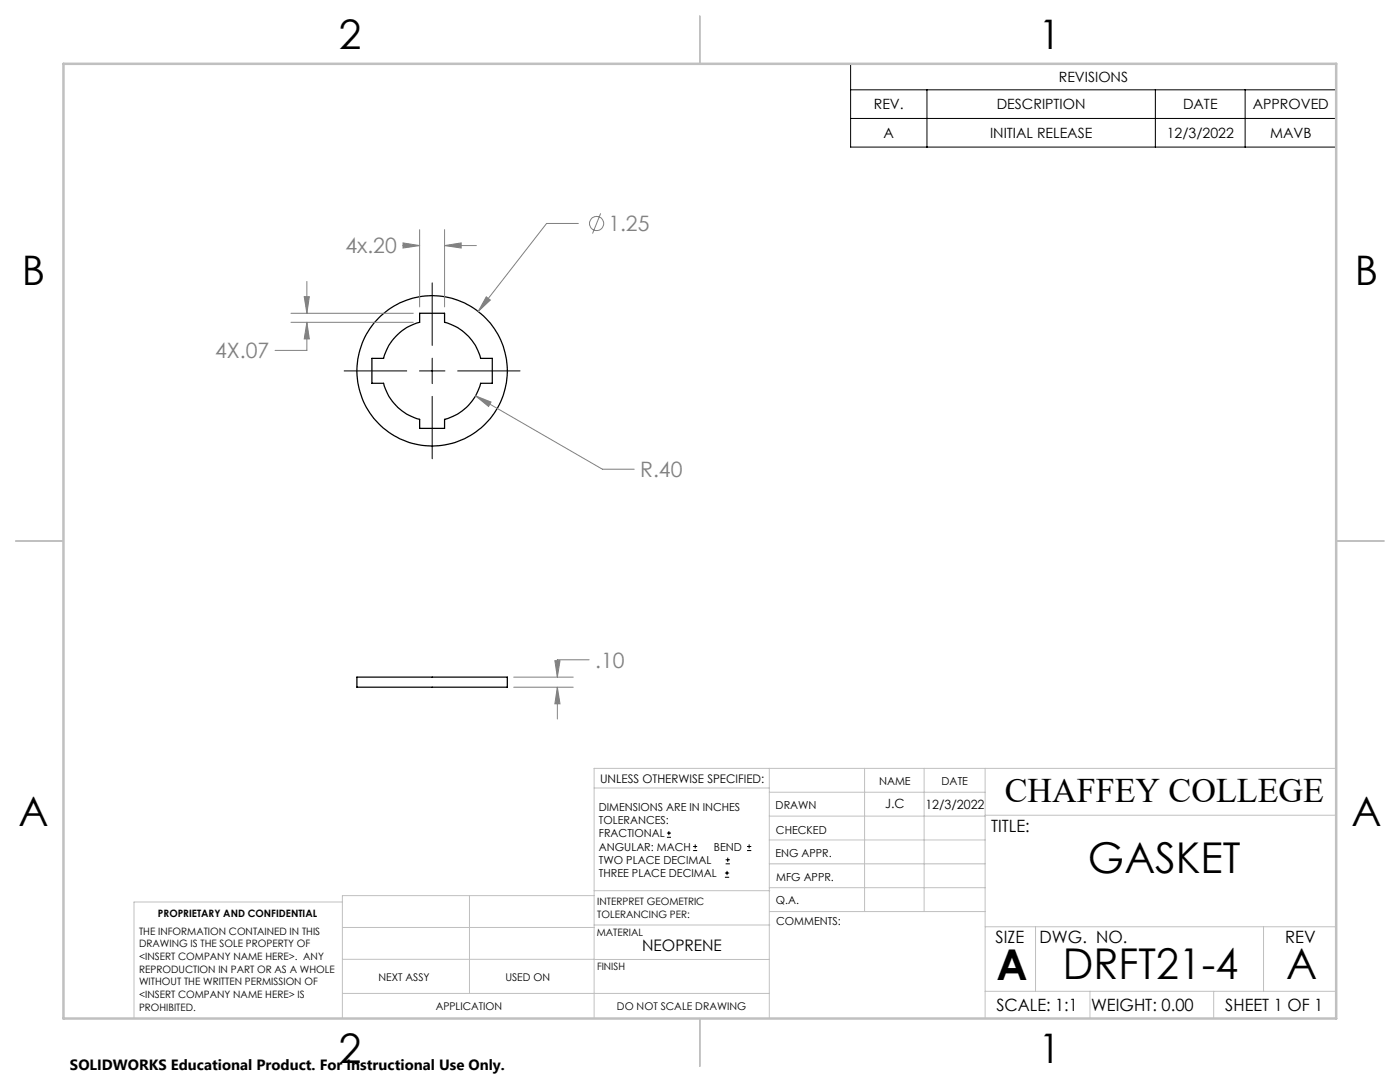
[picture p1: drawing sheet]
<svg xmlns="http://www.w3.org/2000/svg" width="279mm" height="216mm" viewBox="0 0 279 216" stroke-linecap="round" stroke-linejoin="round" font-family="sans-serif">
<g fill="none" stroke="#000" stroke-width=".25">
<path d="M74.2 71.5h2.4a10.1 10.1 0 0 1 7.1-7.2v-1.8h5v1.8a10.1 10.1 0 0 1 7.2 7.2h2.3v5h-2.3a9.9 9.9 0 0 1-7.2 7.2v1.8h-5v-1.8a9.9 9.9 0 0 1-7.1-7.2h-2.4zM71.2 135.1h30v2h-30z"/>
<circle cx="86.2" cy="74" r="15"/>
</g>
<g fill="none" stroke="#808080" stroke-width=".2">
<path d="M60.7 59.2h1l-.5 3.3zM61.2 56.2v6.3M80.4 49h3.3M80.4 48.5l3.3 .5-3.3 .5zM83.7 45.8v15.4M88.7 49l3.3-.5v1zM88.7 45.8v15.4M88.7 49h6.4M97 59.2l.9 .7-2.5 2.3zM115.4 44.6h-6.3l-13.7 17.6M119.9 42.6l-1.6 4M58.1 62.5h24.4"/>
<path d="M58.1 64.3h24.4M61.2 64.3l.5 3.3h-1zM61.2 64.3v5.6h-6.3M94.9 79l3.1 1.2-.5 .9zM94.9 79l25.3 14.6h6.4M102.5 137.1h11.9M102.5 135.1h11.9M110.7 131.8h1.1l-.6 3.3zM111.2 137.1l.6 3.3h-1.1zM111.2 137.1v6.4M117.6 131.7h-6.4v3.4"/>
<circle cx="119.1" cy="44.6" r="1.41"/>
</g>
<g fill="none" stroke="#000" stroke-width=".2">
<path d="M169.8 12.7h96.9v16.7h-96.9zM169.8 17.9h96.9M185 17.9v11.5M230.6 17.9v11.5M248.5 17.9v11.5M169.8 23.6h96.9M86.3 56.4v12.5M68.7 74h12.5M83.7 74h5.1M86.3 71.5v5.1M86.3 79.1v12.4M91.3 74h12.5"/>
<path d="M133.1 167.1h.8M133.1 166.2h.8M133.5 165.8v.9M138.3 169.7h.8M138.3 168.9h.8M138.7 168.5v.8M144.7 175h.8M144.7 174.2h.8M144.8 172.4h.9M144.8 171.6h.9M145.1 173.8v.8M145.2 171.1v.9"/>
<path d="M149.1 169.7h.8M149.1 168.9h.8M149.5 168.5v.8"/>
</g>
<g fill="none" stroke="#c0c0c0" stroke-width=".2">
<path d="M118.6 157.2h34.9M153.5 153.3v49.9M153.5 158.1h43.1M172.5 153.3v28.6M184.4 153.3v28.6M196.6 153.3v49.9M266.7 153.3h-148.1v49.9M68.3 180h-41.6v23.2M93.7 178.7v19.5M118.6 178.7h-50.3v24.5M118.6 177.7h35M153.5 167.6h43.1"/>
<path d="M153.5 162.8h43.1M153.5 172.4h43.1M153.5 177.1h43.1M196.6 162.7h70.1M68.3 198.2h85.2M68.3 191.4l85.2 .1M68.3 185.1h50.3M118.6 184.6h35M153.6 181.9h43M196.6 197.8h70.1M196.6 184.9h70.1M206.7 184.9v12.9"/>
<path d="M217.5 197.8v5.4M242.2 197.8v5.4M252.2 184.9v12.9"/>
</g>
<path d="M139.7 3.2v9.5M3.1 107.9h9.6M266.7 107.9h9.5M139.7 203.2v9.6" fill="none" stroke="#c0c0c0" stroke-width=".25"/>
<path d="M12.7 12.7h254v190.5h-254z" fill="none" stroke="#c0c0c0" stroke-width=".5"/>
<path d="M97 59.2l-1.6 3 2.5-2.3zM88.7 49l3.3-.5v1zM80.4 48.5l3.3 .5-3.3 .5zM60.7 59.2h1l-.5 3.3zM61.2 64.3l.5 3.3h-1zM94.9 79l2.6 2.1 .5-.9zM111.2 137.1l.6 3.3h-1.1zM110.7 131.8h1.1l-.6 3.3z" fill="#808080"/>
<g font-size="8.5">
<text x="217.1" y="174.2">GASKET</text>
<text x="198.9" y="195.5">A</text>
<text x="212.1" y="195.4">DRFT21-4</text>
<text x="256.7" y="195.4">A</text>
</g>
<g font-size="8.1">
<text x="67.6" y="9.7">2</text>
<text x="207.3" y="9.7">1</text>
<text x="4.4" y="57">B</text>
<text x="270.4" y="57">B</text>
<text x="3.7" y="164.9">A</text>
<text x="269.7" y="164.9">A</text>
<text x="67.6" y="212.2">2</text>
<text x="207.3" y="212.2">1</text>
</g>
<text font-size="6.9" x="200.5" y="160.1">CHAFFEY COLLEGE</text>
<g font-size="4.2" fill="#808080">
<text x="121.4" y="46.1">1.25</text>
<text x="68.9" y="50.6">4x.20</text>
<text x="42.9" y="71.5">4X.07</text>
<text x="127.8" y="95.2">R.40</text>
<text x="118.8" y="133.2">.10</text>
</g>
<g font-size="3.4">
<text x="197.8" y="166">TITLE:</text>
<text x="198.7" y="188.1">SIZE</text>
<text x="207.5" y="188.1">DWG. NO.</text>
<text x="256.5" y="188.2">REV</text>
<text x="198.8" y="201.7">SCALE: 1:1</text>
<text x="217.7" y="201.8">WEIGHT: 0.00</text>
<text x="244.5" y="201.7">SHEET 1 OF 1</text>
</g>
<text font-size="3.2" x="128.2" y="189.8">NEOPRENE</text>
<text font-size="3" x="14" y="213.5">SOLIDWORKS Educational Product. For Instructional Use Only.</text>
<g font-size="2.8">
<text x="211.3" y="16.4">REVISIONS</text>
<text x="174.4" y="21.8">REV.</text>
<text x="198.9" y="21.8">DESCRIPTION</text>
<text x="236.1" y="21.8">DATE</text>
<text x="250" y="21.8">APPROVED</text>
<text x="176.3" y="27.5">A</text>
<text x="197.6" y="27.5">INITIAL RELEASE</text>
<text x="232.8" y="27.5">12/3/2022</text>
<text x="253.5" y="27.5">MAVB</text>
</g>
<g font-size="2.5">
<text x="176.6" y="161.3">J.C</text>
<text x="184.7" y="161.4">12/3/2022</text>
</g>
<text font-size="2.4" x="119.8" y="156.2">UNLESS OTHERWISE SPECIFIED:</text>
<g font-size="2.2">
<text x="119.5" y="161.8">DIMENSIONS ARE IN INCHES</text>
<text x="154.8" y="161.4">DRAWN</text>
<text x="175.4" y="156.6">NAME</text>
<text x="187.9" y="156.7">DATE</text>
<text x="119.5" y="164.4">TOLERANCES:</text>
<text x="119.5" y="167.1">FRACTIONAL</text>
<text x="154.9" y="166.3">CHECKED</text>
<text x="119.5" y="169.7">ANGULAR: MACH</text>
<text x="119.5" y="172.4">TWO PLACE DECIMAL</text>
<text x="142.5" y="169.7">BEND</text>
<text x="154.8" y="171">ENG APPR.</text>
<text x="119.5" y="175">THREE PLACE DECIMAL</text>
<text x="154.9" y="175.7">MFG APPR.</text>
<text x="154.9" y="180.4">Q.A.</text>
<text x="154.9" y="184.6">COMMENTS:</text>
</g>
<g font-size="2.1">
<text x="75.5" y="195.7">NEXT ASSY</text>
<text x="100.9" y="195.7">USED ON</text>
<text x="86.9" y="201.5">APPLICATION</text>
<text x="123.1" y="201.6">DO NOT SCALE DRAWING</text>
</g>
<g font-size="2">
<text x="31.5" y="182.9">PROPRIETARY AND CONFIDENTIAL</text>
<text x="119.2" y="180.6">INTERPRET GEOMETRIC</text>
<text x="119.2" y="183.1">TOLERANCING PER:</text>
<text x="27.8" y="186.5">THE INFORMATION CONTAINED IN THIS</text>
<text x="27.8" y="189">DRAWING IS THE SOLE PROPERTY OF</text>
<text x="27.8" y="191.6">&lt;INSERT COMPANY NAME HERE&gt;. ANY</text>
<text x="119.1" y="186.7">MATERIAL</text>
<text x="27.8" y="194.1">REPRODUCTION IN PART OR AS A WHOLE</text>
<text x="27.8" y="196.6">WITHOUT THE WRITTEN PERMISSION OF</text>
<text x="119.1" y="193.5">FINISH</text>
<text x="27.8" y="199.1">&lt;INSERT COMPANY NAME HERE&gt; IS</text>
<text x="27.8" y="201.7">PROHIBITED.</text>
</g>
</svg>
